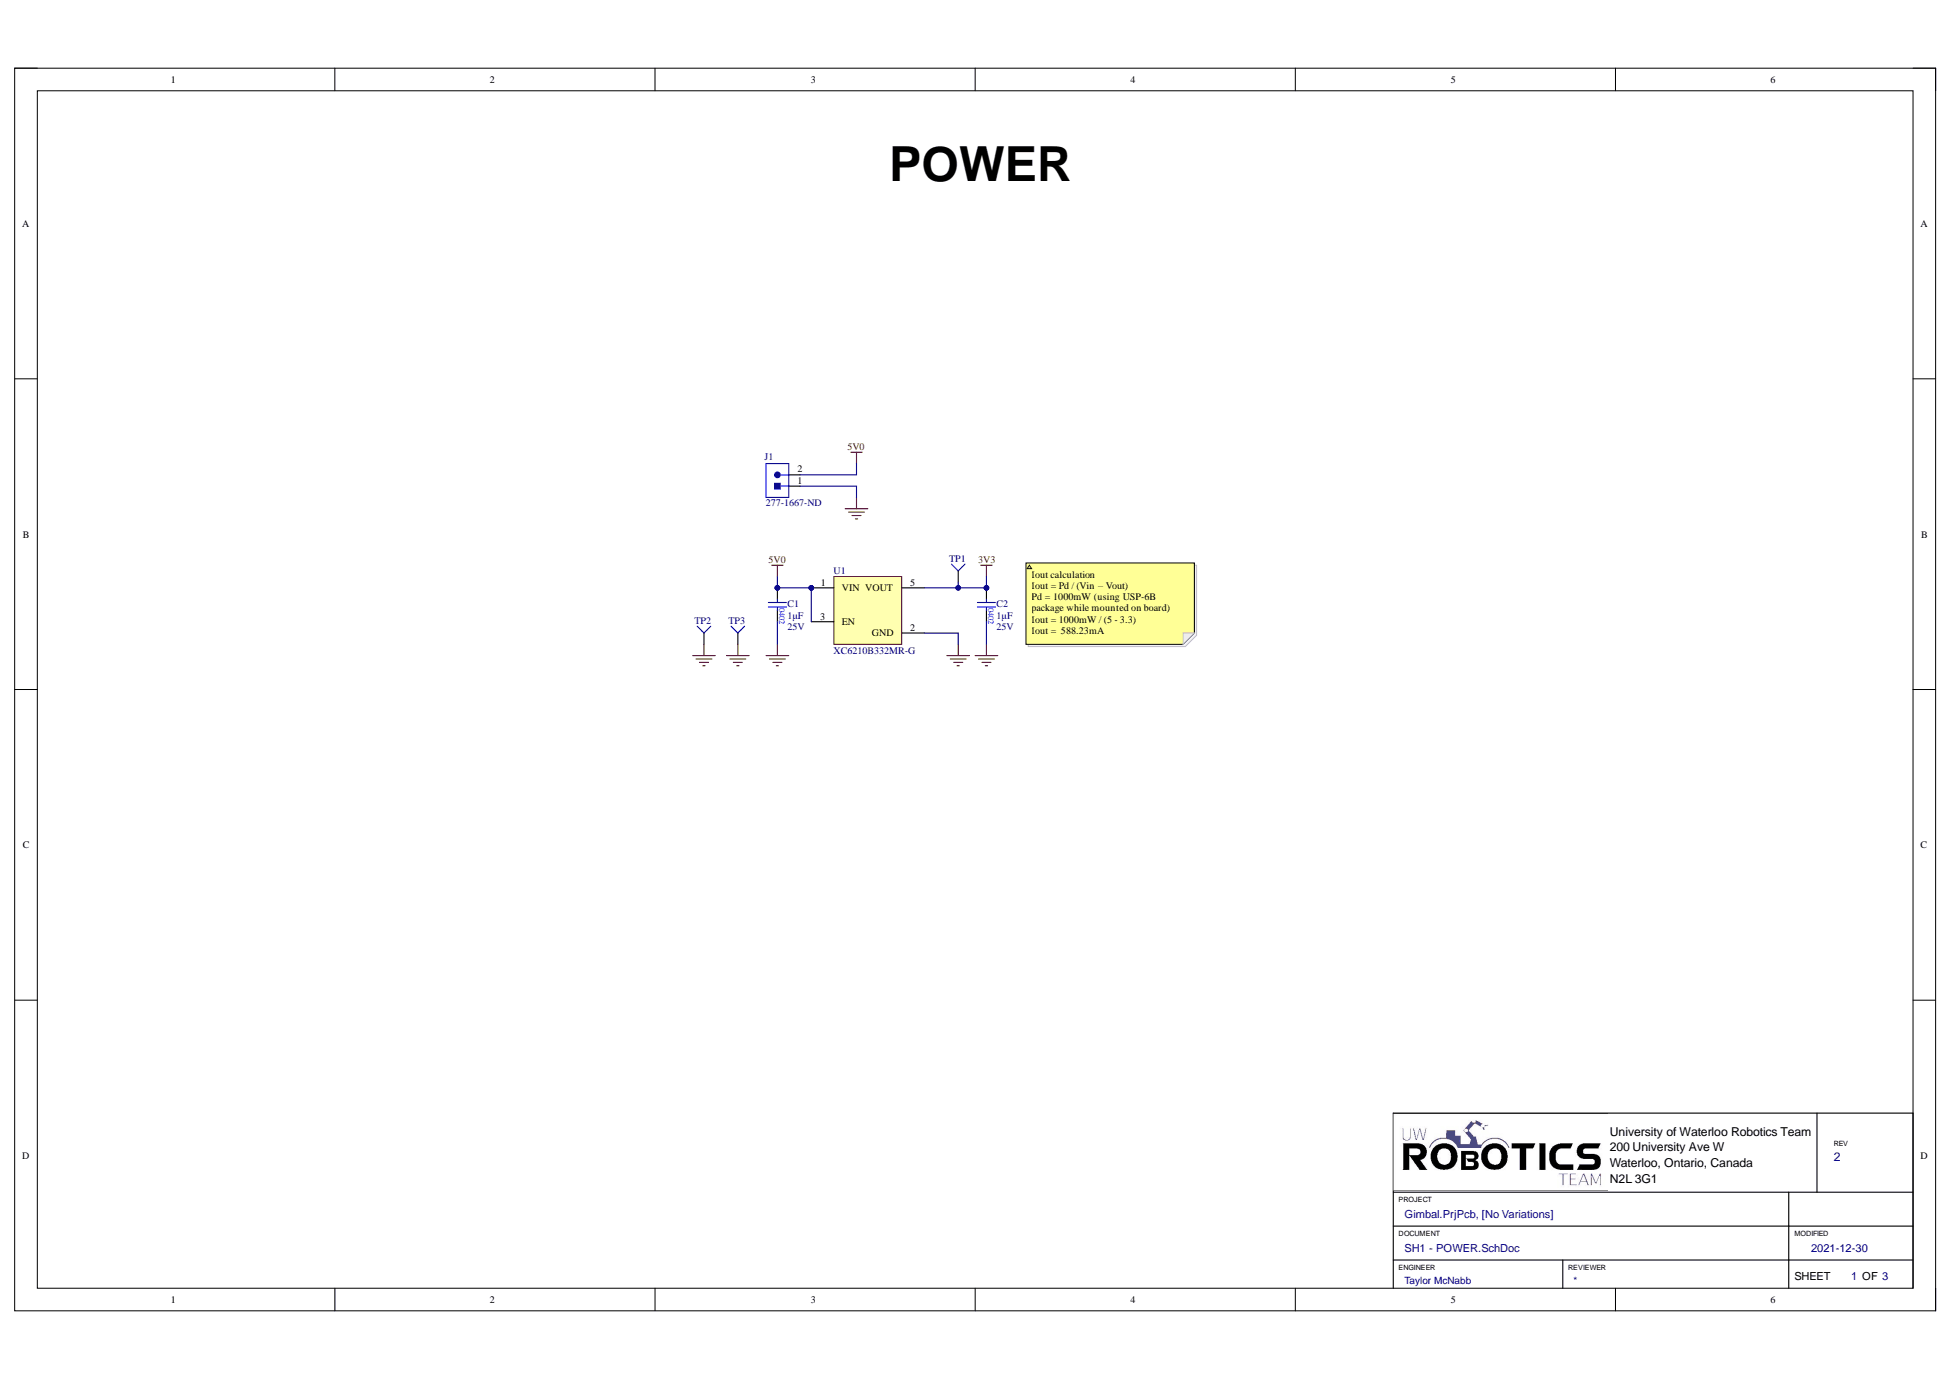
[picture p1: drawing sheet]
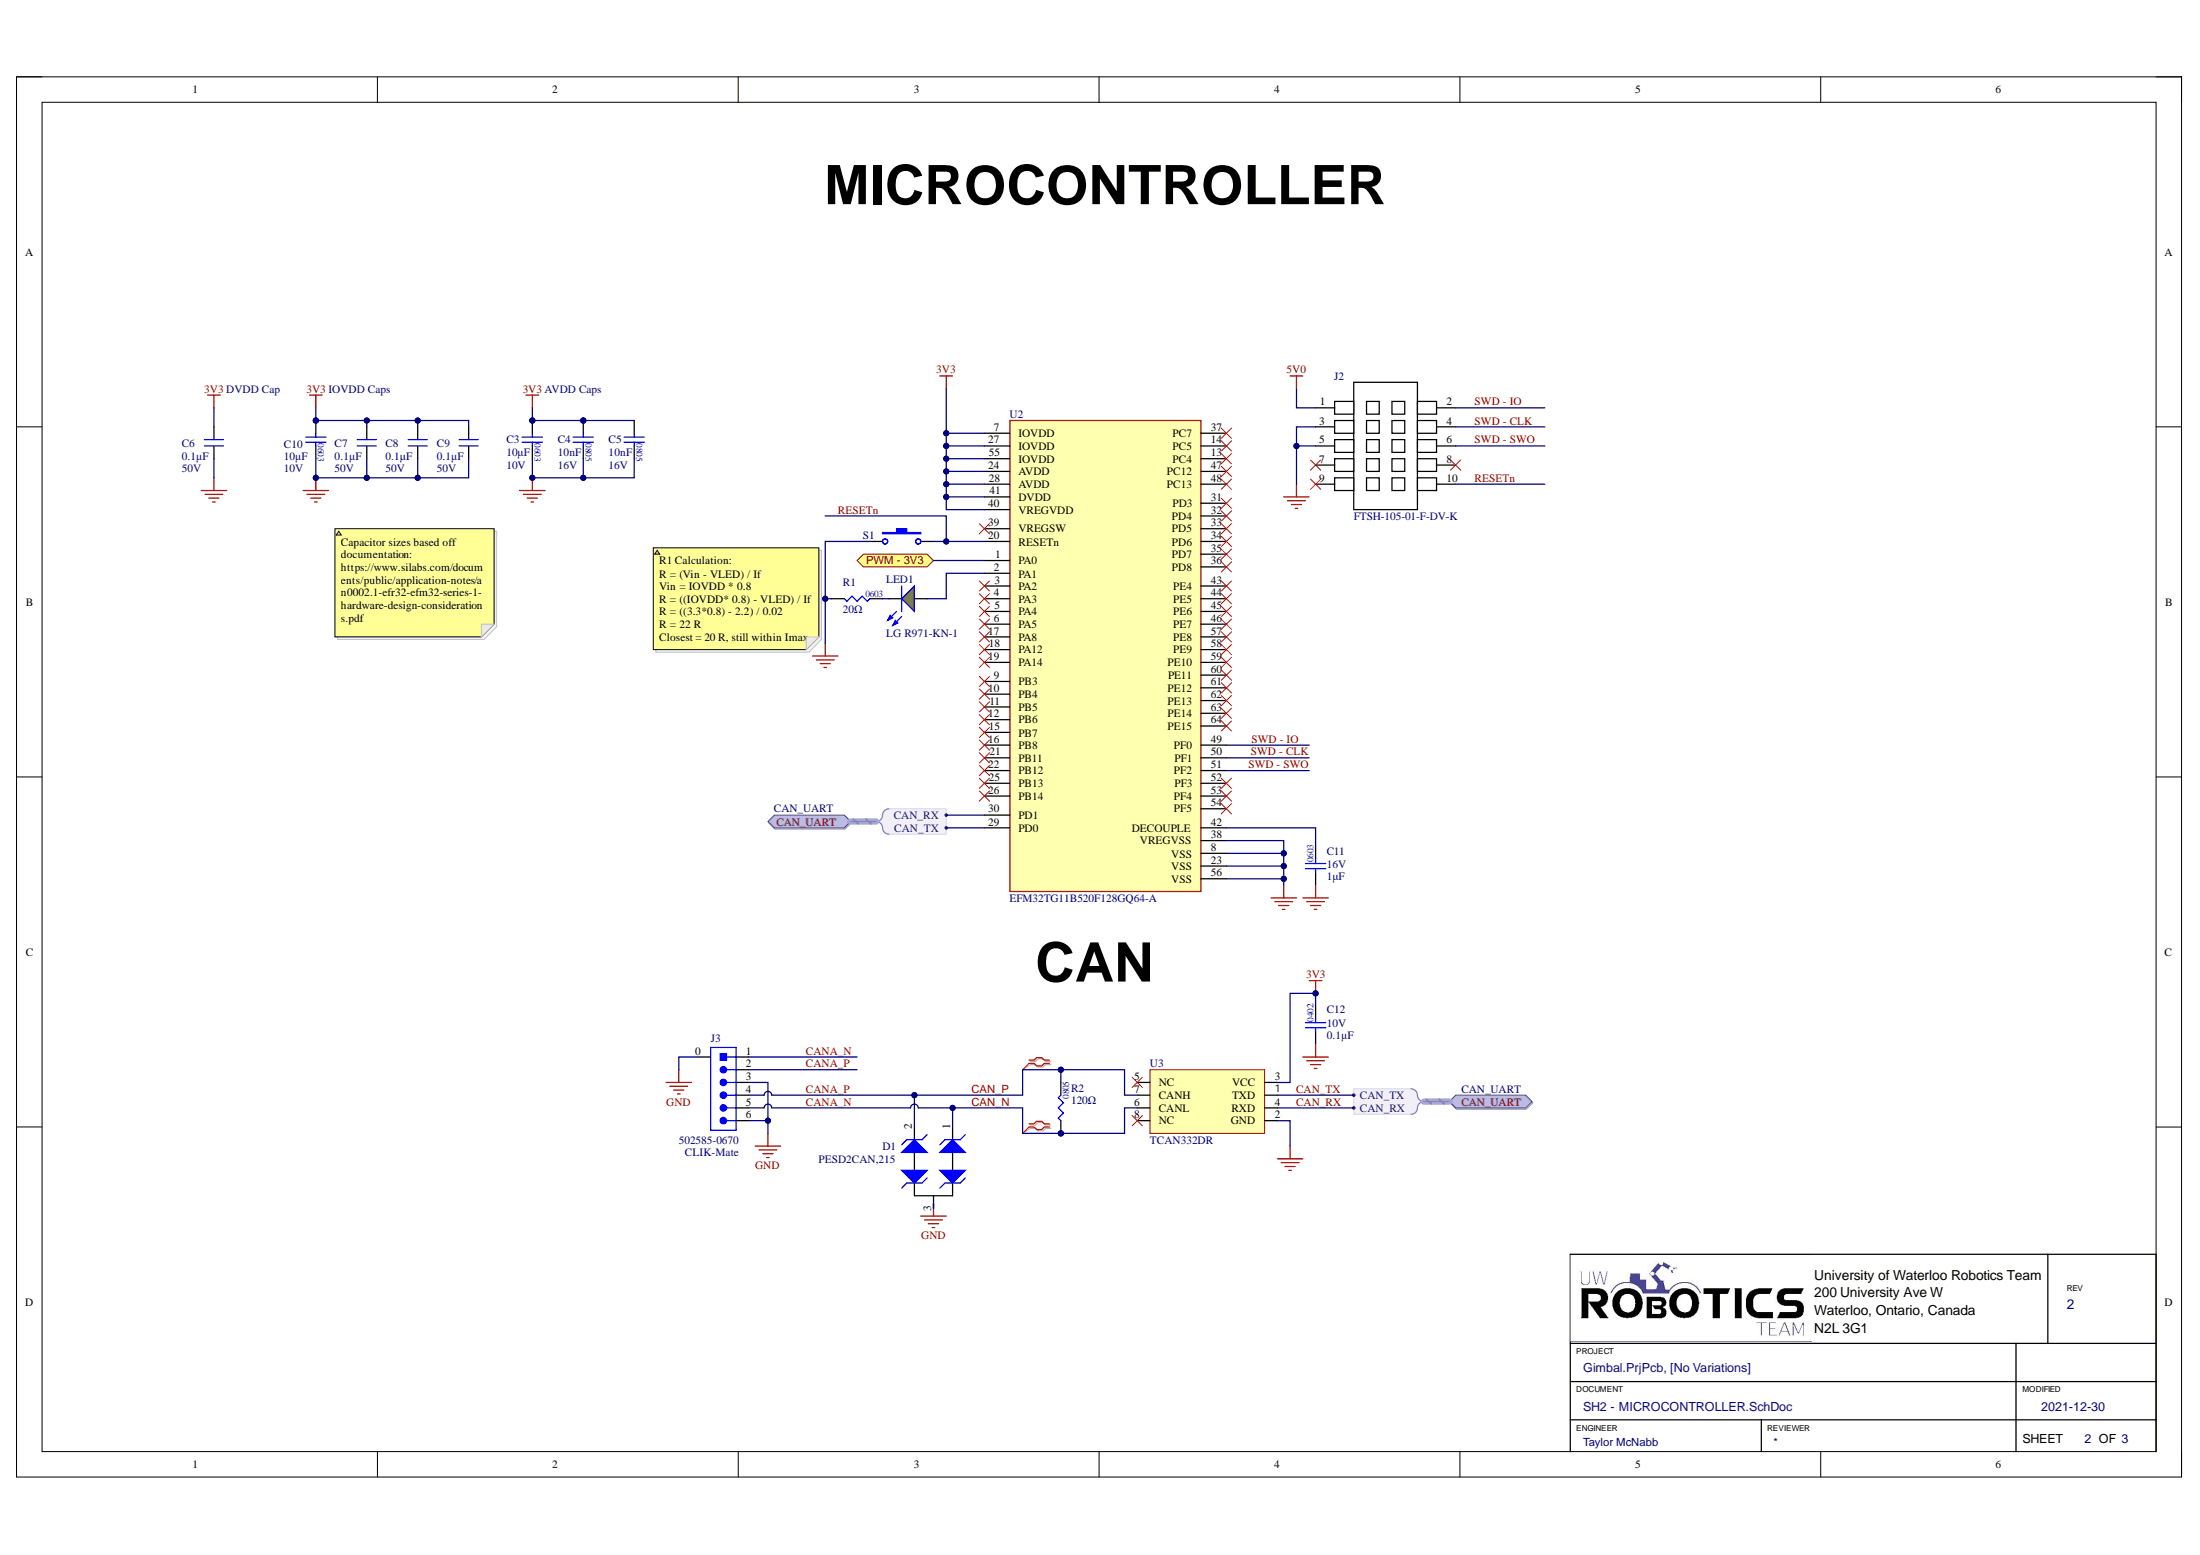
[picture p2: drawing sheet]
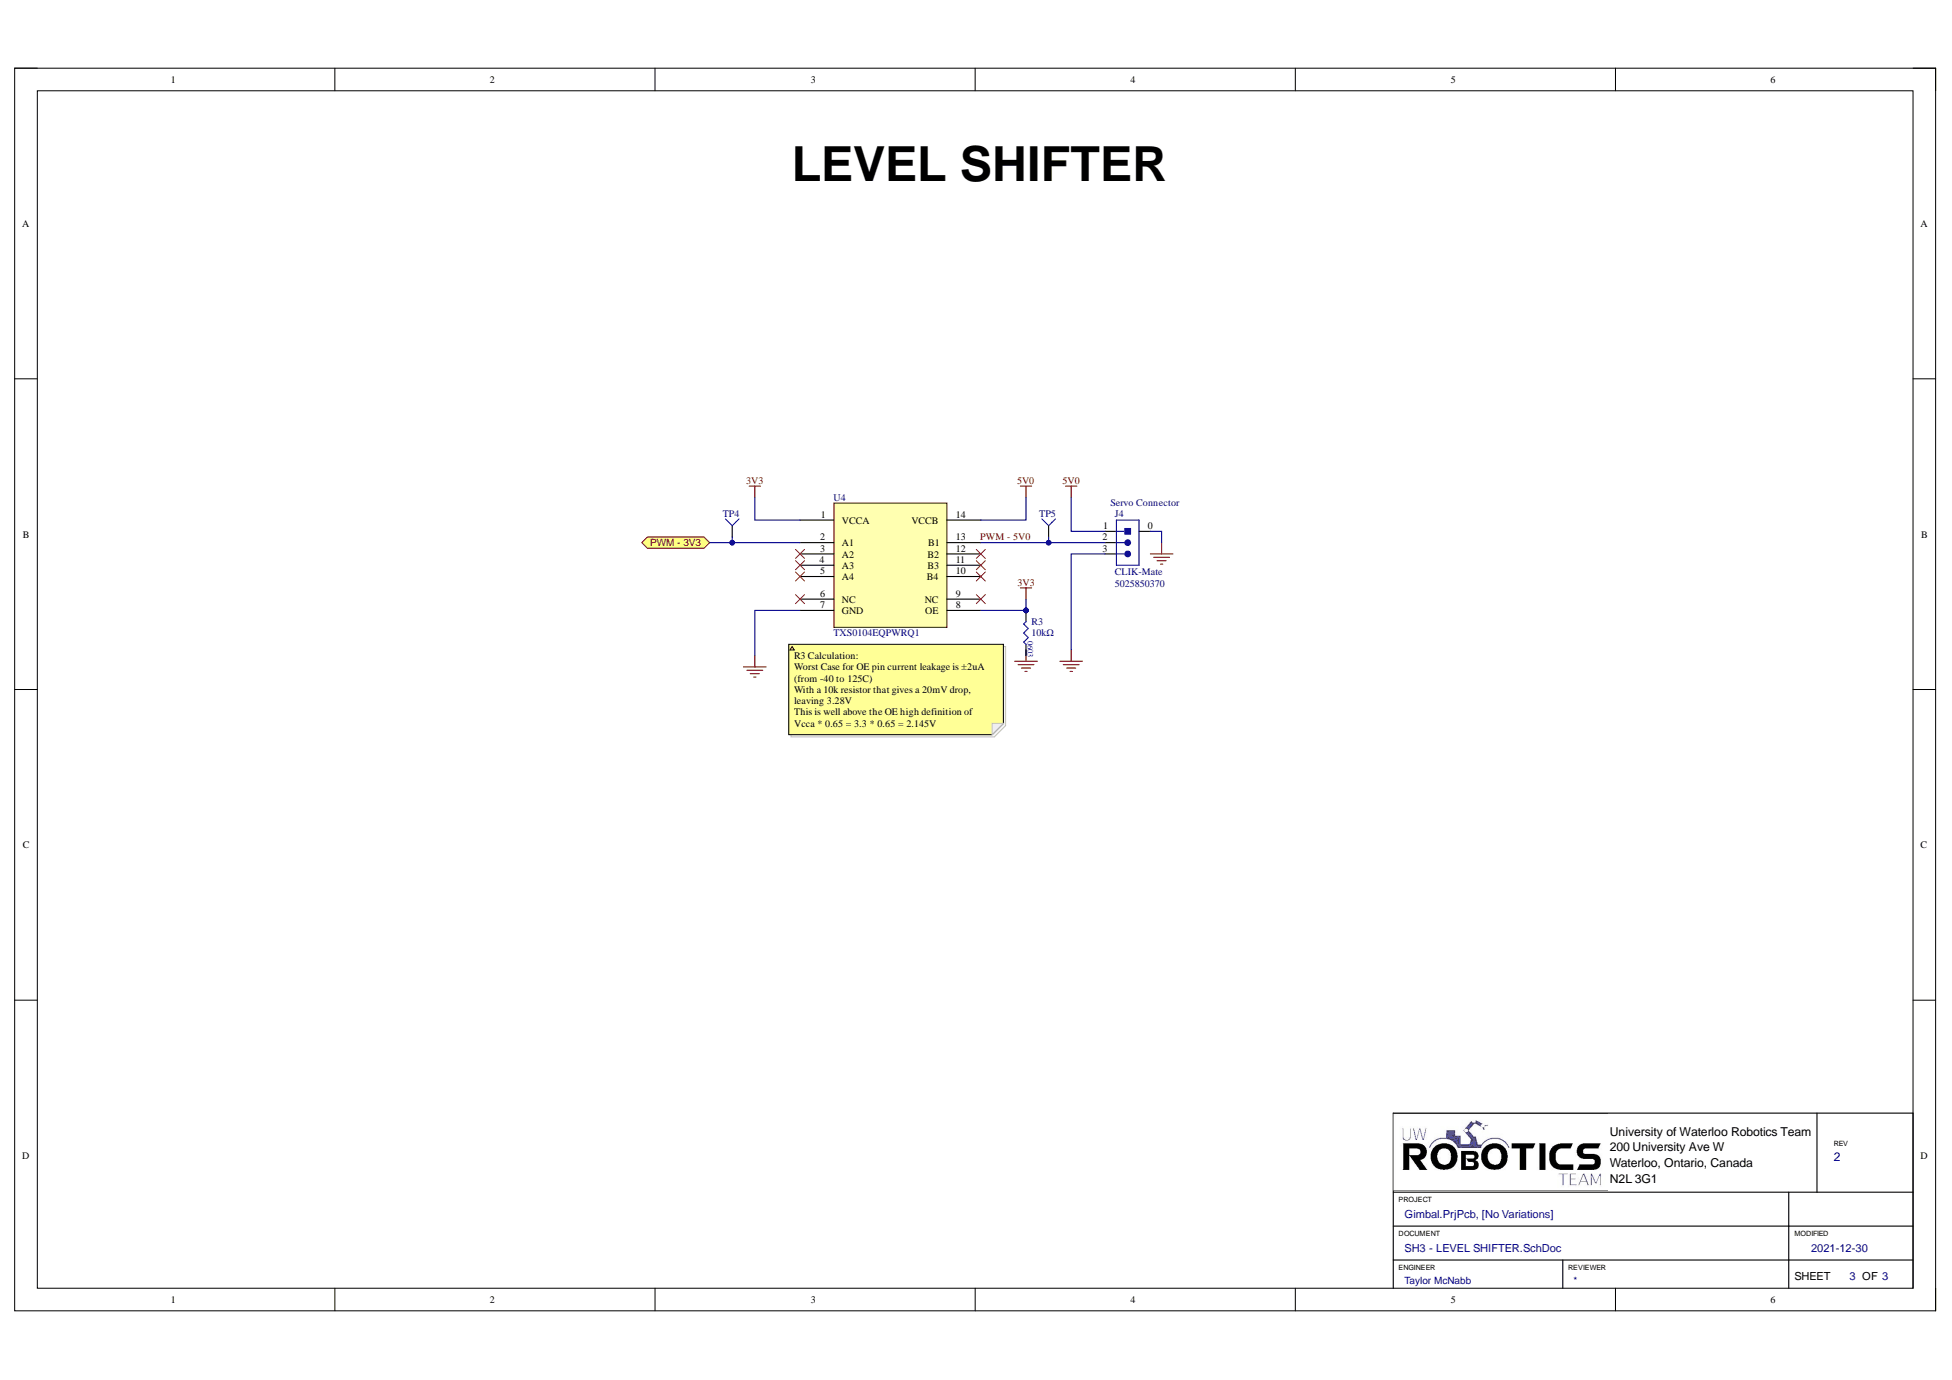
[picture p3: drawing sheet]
# Altium project Gimbal.PrjPcb
3 sheets, 31 parts. Net scope: flat (ports and power ports of the same name join across sheets).
Sheets:
  SH1 - POWER.SchDoc
  SH2 - MICROCONTROLLER.SchDoc
  SH3 - LEVEL SHIFTER.SchDoc

## Sheet SH1 - POWER.SchDoc: POWER
size 431 x 279 mm; Engineer: Taylor McNabb; Revision: 2; SheetNumber: 1; SheetTotal: 3

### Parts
C1  value 1μF  Voltage: 25V  [CAP0402]  (hidden comment: CAP_1uF_25V_0402)
C2  value 1μF  Voltage: 25V  [CAP0402]  (hidden comment: CAP_1uF_25V_0402)
J1  Supplier Part Number 1: 277-1667-ND  [1935161]  (hidden comment: CON_2POS_SCREW_TERM)
TP1  TESTPOINT_SMD_LOOP  [S1751-46R]  (value not drawn)
TP2  TESTPOINT_SMD_LOOP  [S1751-46R]  (value not drawn)
TP3  TESTPOINT_SMD_LOOP  [S1751-46R]  (value not drawn)
U1  Manufacturer Part Number 1: XC6210B332MR-G  [SOT95P285X140-5N]  (hidden comment: LDO_3.3V_700mA)

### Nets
3V3: C2.1 TP1.1(=value) U1.5(VOUT)
5V0: C1.1 J1.2 U1.1(VIN) U1.3(EN)
GND: C1.2 C2.2 J1.1 TP2.1(=value) TP3.1(=value) U1.2(GND)

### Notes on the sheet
- (near C2) Iout calculation
  Iout = Pd / (Vin – Vout)
  Pd = 1000mW (using USP-6B package while mounted on board)
  Iout = 1000mW / (5 - 3.3)
  Iout =  588.23mA

## Sheet SH2 - MICROCONTROLLER.SchDoc: MICROCONTROLLER
size 431 x 279 mm; Engineer: Taylor McNabb; Revision: 2; SheetNumber: 2; SheetTotal: 3

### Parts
C3  value 10μF  Voltage Rating: 10V  [CAP0603]  (hidden comment: CAP_10uF_10V_0603)
C4  value 10nF  Voltage Rating: 16V  [CAP2012]  (hidden comment: CAP_10nF_16V_0805)
C5  value 10nF  Voltage Rating: 16V  [CAP2012]  (hidden comment: CAP_10nF_16V_0805)
C6  value 0.1μF  Voltage Rating: 50V  [CAP0603]  (hidden comment: CAP_0.1uF_50V_0603)
C7  value 0.1μF  Voltage Rating: 50V  [CAP0603]  (hidden comment: CAP_0.1uF_50V_0603)
C8  value 0.1μF  Voltage Rating: 50V  [CAP0603]  (hidden comment: CAP_0.1uF_50V_0603)
C9  value 0.1μF  Voltage Rating: 50V  [CAP0603]  (hidden comment: CAP_0.1uF_50V_0603)
C10  value 10μF  Voltage Rating: 10V  [CAP0603]  (hidden comment: CAP_10uF_10V_0603)
C11  value 1μF  Voltage Rating: 16V  [CAP0603]  (hidden comment: CAP_1uF_16V_0603)
C12  value 0.1µF  Voltage Rating: 10V  [CAP0402]  (hidden comment: CAP_0.1uF_10V_0402)
D1  Manufacturer Part Number 1: PESD2CAN,215  [TVS_DIODE_CAN]  (hidden comment: TVS_DIODE_CAN)
J2  Manufacturer Part Number 1: FTSH-105-01-F-DV-K  [FTSH-105-01-F-DV-K-P-TR]  (hidden comment: CON_PROGRAMMING)
J3  Family: CLIK-Mate  Manufactor Number: 502585-0670  [MOLEX-5025850670]  (hidden comment: CON_6M_SM_RA_1.5mm)
LED1  Manufacturer Part Number 1: LG R971-KN-1  [LED_0805_GREEN]  (hidden comment: LED_GREEN)
R1  value 20Ω  [RES0603]  (hidden comment: RES_20Ω_0603_5%)
R2  value 120Ω  [RES0805]  (hidden comment: RES_120Ω_0805_1%)
S1  SW_SPST_NO  [B3U-1000P]  (value not drawn)
U2  EFM32TG11B520F128GQ64-A
U3  IC_CAN_TRANSCEIVER_1MBPS  [TCAN332DR]  (value not drawn)

### Ports
CAN_UART (harness CAN_UART), PWM - 3V3 (bidir)

### Harnesses
CAN_UART: CAN_RX, CAN_TX

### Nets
3V3: C3.1 C4.1 C5.1 C6.2 C7.2 C8.2 C9.2 C10.1 C12.2 U2.7(IOVDD) U2.24(AVDD) U2.27(IOVDD) U2.28(AVDD) U2.40(VREGVDD) U2.41(DVDD) U2.55(IOVDD) U3.3(VCC)
5V0: J2.1
GND: C3.2 C4.2 C5.2 C6.1 C7.1 C8.1 C9.1 C10.2 C11.1 C12.1 D1.3 J2.3 J2.5 J3.0 J3.3 J3.6 R1.1 S1.1 U2.8(VSS) U2.23(VSS) U2.38(VREGVSS) U2.56(VSS) U3.2(GND)
CAN_N: D1.1 J3.1 J3.5 R2.1 U3.6(CANL)  [also labelled CANA_N]
CAN_P: D1.2 J3.2 J3.4 R2.2 U3.7(CANH)  [also labelled CANA_P]
CAN_RX: U2.30(PD1) U3.4(RXD) ; port CAN_UART.CAN_RX
CAN_TX: U2.29(PD0) U3.1(TXD) ; port CAN_UART.CAN_TX
RESETn: J2.10 S1.2 U2.20(RESETn)
SWD - CLK: J2.4 U2.50(PF1)
SWD - IO: J2.2 U2.49(PF0)
SWD - SWO: J2.6 U2.51(PF2)
NetC11_2: C11.2 U2.42(DECOUPLE)
NetLED1_1: LED1.1(A) U2.2(PA1)
NetLED1_2: LED1.2(K) R1.2
NetTP4_1: U2.1(PA0) ; port PWM - 3V3

Not connected (* = marked no-connect by the designer): J2 7* 8* 9*; U2 3(PA2)* 4(PA3)* 5(PA4)* 6(PA5)* 9(PB3)* 10(PB4)* 11(PB5)* 12(PB6)* 13(PC4)* 14(PC5)* 15(PB7)* 16(PB8)* 17(PA8)* 18(PA12)* 19(PA14)* 21(PB11)* 22(PB12)* 25(PB13)* 26(PB14)* 31(PD3)* 32(PD4)* 33(PD5)* 34(PD6)* 35(PD7)* 36(PD8)* 37(PC7)* 39(VREGSW)* 43(PE4)* 44(PE5)* 45(PE6)* 46(PE7)* 47(PC12)* 48(PC13)* 52(PF3)* 53(PF4)* 54(PF5)* 57(PE8)* 58(PE9)* 59(PE10)* 60(PE11)* 61(PE12)* 62(PE13)* 63(PE14)* 64(PE15)*; U3 5(NC)* 8(NC)*

### Layout directives
differential pair: CAN_N, CAN_P

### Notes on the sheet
- DVDD Cap
- IOVDD Caps
- AVDD Caps
- Capacitor sizes based off documentation:
  https://www.silabs.com/documents/public/application-notes/an0002.1-efr32-efm32-series-1-hardware-design-considerations.pdf
- (near R1) R1 Calculation:
  R = (Vin - VLED) / If
  Vin = IOVDD * 0.8
  R = ((IOVDD* 0.8) - VLED) / If
  R = ((3.3*0.8) - 2.2) / 0.02
  R = 22 R
  Closest = 20 R, still within Imax
- CAN

## Sheet SH3 - LEVEL SHIFTER.SchDoc: LEVEL SHIFTER
size 431 x 279 mm; Engineer: Taylor McNabb; Revision: 2; SheetNumber: 3; SheetTotal: 3

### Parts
J4  Family: CLIK-Mate  Manufacturer Part Number 1: 5025850370  [MOLEX-5025850370]  (hidden comment: CON_3M_SM_RA)
R3  value 10kΩ  [RES0603]  (hidden comment: RES_10kΩ_0603_5%)
TP4  TESTPOINT_SMD_LOOP  [S1751-46R]  (value not drawn)
TP5  TESTPOINT_SMD_LOOP  [S1751-46R]  (value not drawn)
U4  IC_LVL_SHIFTER_4_CH  [TXS0104EQPWRQ1]  (value not drawn)

### Ports
PWM - 3V3 (bidir)

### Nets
3V3: R3.1 U4.1(VCCA) U4.8(OE)
5V0: J4.1 U4.14(VCCB)
GND: J4.0 J4.3 R3.2 U4.7(GND)
PWM - 5V0: J4.2 TP5.1(=value) U4.13(B1)
NetTP4_1: TP4.1(=value) U4.2(A1) ; port PWM - 3V3

Not connected (* = marked no-connect by the designer): U4 3(A2)* 4(A3)* 5(A4)* 6(NC)* 9(NC)* 10(B4)* 11(B3)* 12(B2)*

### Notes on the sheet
- (near J4) Servo Connector
- R3 Calculation:
  Worst Case for OE pin current leakage is ±2uA (from -40 to 125C)
  With a 10k resistor that gives a 20mV drop, leaving 3.28V
  This is well above the OE high definition of
  Vcca * 0.65 = 3.3 * 0.65 = 2.145V

## Nets that join several sheets
3V3: SH1 - POWER (C2.1 TP1.1 U1.5), SH2 - MICROCONTROLLER (17 pins), SH3 - LEVEL SHIFTER (R3.1 U4.1 U4.8)
5V0: SH1 - POWER (C1.1 J1.2 U1.1 U1.3), SH2 - MICROCONTROLLER (J2.1), SH3 - LEVEL SHIFTER (J4.1 U4.14)
GND: SH1 - POWER (6 pins), SH2 - MICROCONTROLLER (23 pins), SH3 - LEVEL SHIFTER (J4.0 J4.3 R3.2 U4.7)
NetTP4_1: SH2 - MICROCONTROLLER (U2.1), SH3 - LEVEL SHIFTER (TP4.1 U4.2)
